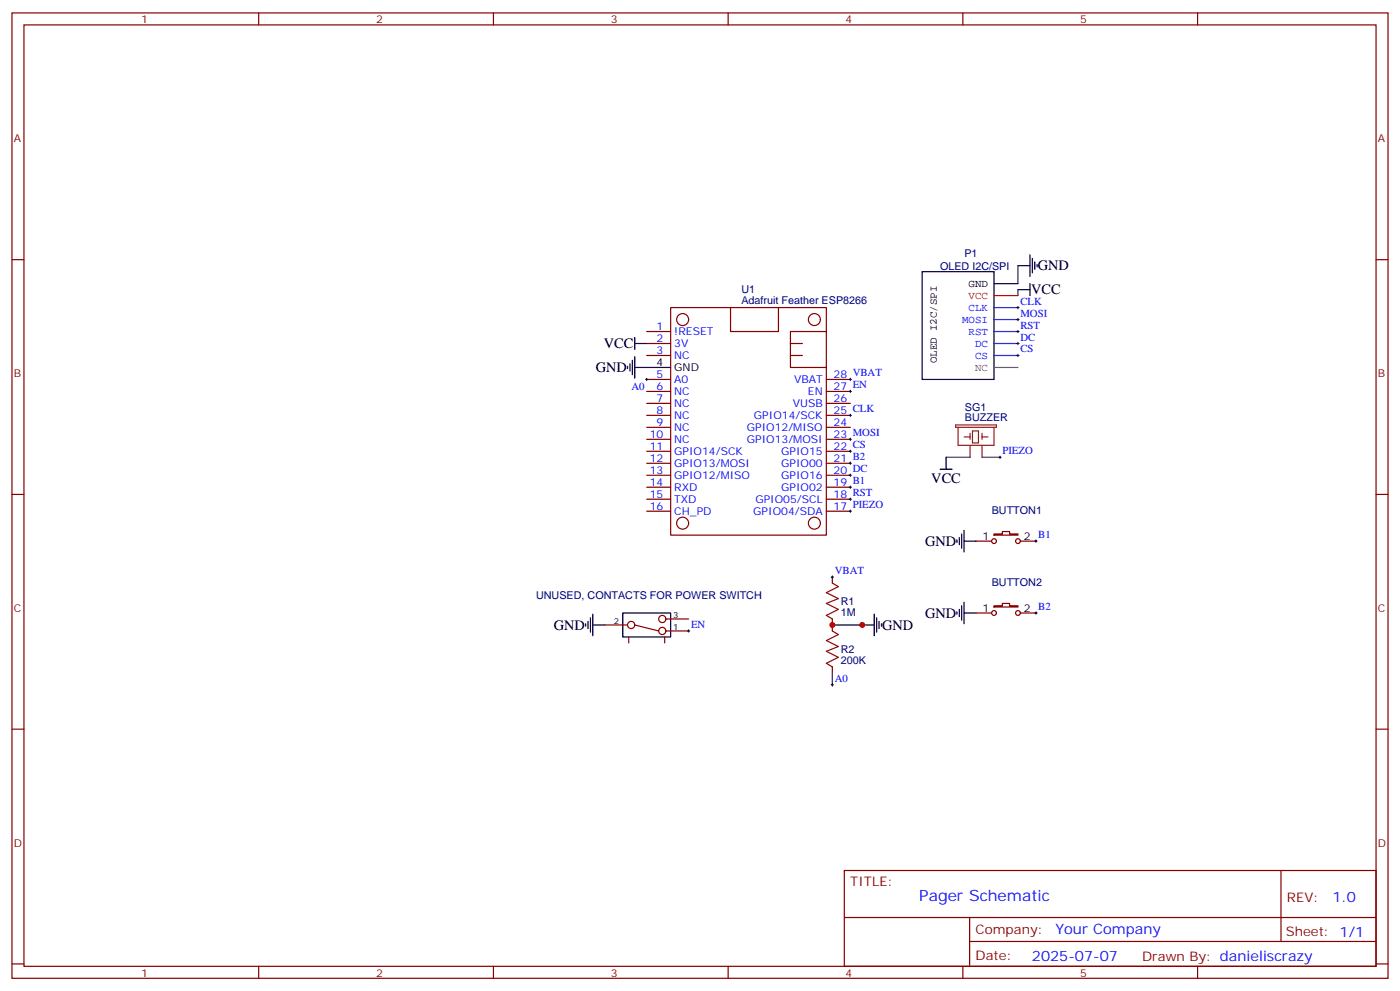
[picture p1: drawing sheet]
<svg xmlns="http://www.w3.org/2000/svg" width="412mm" height="292mm" viewBox="0 0 412 292" stroke-linecap="round" stroke-linejoin="round" font-family="sans-serif">
<g fill="none" stroke="#870000" stroke-width=".35">
<path d="M3.5 3.8h405.4v284.3h-405.4zM7.1 7.3h398.2v277.3h-398.2zM76.2 3.8v3.5M145.3 3.8v3.5M214.5 3.8v3.5M283.6 3.8v3.5M352.8 3.8v3.5M3.5 76.5h3.6M405.3 76.5h3.6M190.5 97.6h7.1M215.2 90.6v7h14.1v-7M243.4 97.6v60h-45.8v-67h45.8v7h-10.6v10.6h10.6"/>
<path d="M190.5 101.2h7.1M190.5 104.7h7.1M190.5 111.8h7.1M190.5 115.3h7.1M190.5 118.8h7.1M232.8 101.2h3.6M232.8 104.7h3.6M243.4 111.8h7.1M243.4 115.3h7.1M243.4 118.8h7.1M190.5 122.3h7.1M190.5 125.9h7.1"/>
<path d="M190.5 129.4h7.1M190.5 132.9h7.1M190.5 136.5h7.1M190.5 140h7.1M243.4 122.3h7.1M243.4 125.9h7.1M243.4 129.4h7.1M243.4 132.9h7.1M243.4 136.5h7.1M243.4 140h7.1M3.5 145.6h3.6M190.5 143.5h7.1"/>
<path d="M190.5 147h7.1M190.5 150.6h7.1M243.4 143.5h7.1M243.4 147h7.1M243.4 150.6h7.1M287.5 159.4h4.6M292.8 157.3h2.5v-.7h2.1v.7h2.5v.3h-7.1zM300.6 159.4h4.6M405.3 145.6h3.6M245.2 170v1.7M292.8 178.4h2.5v-.7h2.1v.7h2.5v.4h-7.1zM178.2 184.1h6.7"/>
<path d="M185.2 187.6v1.8M187 184.1l7 1.7M195.8 187.6v1.8M196.1 182.3h6.7M196.1 185.8h6.7M245.2 182.3v3.5M245.2 196.4v1.8M287.5 180.6h4.6M300.6 180.6h4.6M3.5 214.8h3.6M405.3 214.8h3.6M248.7 256.4h156.6v28.2h-156.6z"/>
<path d="M377.3 256.4v20.9M248.7 270.2h156.5M285.6 277.3h119.6M285.6 270.2v14.2M3.5 283.9h3.6M76.2 284.6v3.5M145.3 284.6v3.5M214.5 284.6v3.5M283.6 284.6v3.5M352.8 284.6v3.5M405.3 283.9h3.6"/>
<circle cx="201.1" cy="94.1" r="1.76"/>
<circle cx="239.9" cy="94.1" r="1.76"/>
<circle cx="201.1" cy="154.1" r="1.76"/>
<circle cx="239.9" cy="154.1" r="1.76"/>
<circle cx="292.8" cy="159.4" r=".71"/>
<circle cx="299.9" cy="159.4" r=".71"/>
<circle cx="185.9" cy="184.1" r="1.06"/>
<circle cx="195.1" cy="182.3" r="1.06"/>
<circle cx="195.1" cy="185.8" r="1.06"/>
<circle cx="292.8" cy="180.6" r=".71"/>
<circle cx="299.9" cy="180.6" r=".71"/>
</g>
<g fill="none" stroke="#000" stroke-width=".35">
<path d="M299.9 78.2h3.5M303.4 75.1v6.3M304.1 76.1v4.3M304.8 77.2v2.1M305.5 77.9v.7M187 99.4v3.5M271.6 80h21.2v31.8h-21.2zM292.8 83.5h7.1M299.9 85.3h3.5M303.4 83.5v3.6M184.9 107.9v.7M185.6 107.2v2.1"/>
<path d="M186.3 106.1v4.2M187 108.2h10.6M187 105.1v6.3M187 101.2h3.5M276.9 138.2h3.6M278.7 134.7v3.5M281.9 159v.7M282.6 158.3v2.1M283.3 157.3v4.2M284 159.4h3.5M284 156.2v6.4M282.6 179.5v2.1"/>
<path d="M283.3 178.4v4.3M284 177.4v6.3M172.5 183.7v.7M173.2 183v2.1M173.9 182v4.2M174.6 184.1h3.6M174.6 180.9v6.4M183.4 180.6h14.2v7h-14.2zM254 184.1h3.5M257.5 180.9v6.4M258.2 182v4.2M258.9 183v2.1"/>
<path d="M259.6 183.7v.7M281.9 180.2v.7M284 180.6h3.5"/>
</g>
<path d="M292.8 87.1h7.1" fill="none" stroke="#f00" stroke-width=".35"/>
<path d="M292.8 90.6h7.1M292.8 94.1h7.1M292.8 97.6h7.1M292.8 101.2h7.1M292.8 104.7h7.1" fill="none" stroke="#00f" stroke-width=".35"/>
<path d="M292.8 108.2h7.1" fill="none" stroke="#666" stroke-width=".35"/>
<g fill="none" stroke="#000" stroke-width=".29">
<path d="M299.5 90.6h.7M299.5 94.1h.7M299.5 97.6h.7M299.9 90.2v.7M299.9 93.8v.7M299.9 97.3v.7M190.1 111.8h.8M190.5 111.4v.7M250.1 115.3h.7M250.1 111.8h.7M250.5 111.4v.7M250.5 114.9v.7"/>
<path d="M299.5 101.2h.7M299.5 104.7h.7M299.9 100.8v.7M299.9 104.4v.7M250.1 136.5h.7M250.1 122.3h.7M250.1 129.4h.7M250.1 140h.7M250.1 132.9h.7M250.5 122v.7M250.5 129v.8M250.5 132.6v.7"/>
<path d="M250.5 136.1v.7M250.5 139.6v.7M294.2 134.7h.7M294.6 134.3v.7M250.1 143.5h.7M250.1 147h.7M250.1 150.6h.7M250.5 143.2v.7M250.5 146.7v.7M250.5 150.2v.7M304.8 159.4h.7M305.2 159v.7"/>
<path d="M244.8 170h.7M245.2 169.6v.7M202.5 185.8h.7M202.8 185.5v.7M304.8 180.6h.7M305.2 180.2v.7M244.8 201.7h.7M245.2 201.4v.7"/>
</g>
<path d="M299.9 78.2v5.3M299.9 85.3v1.8M278.7 134.7h7.1M289.3 134.7h5.3M245.2 184.1h8.8M245.2 198.2v3.5" fill="none" stroke="#008700" stroke-width=".35"/>
<path d="M281.5 125.2h12v.7h-12zM282.2 125.9v5.3h10.6v-5.3M284 128.7h1.8M285.8 127.6v1.8M285.8 131.2v3.5M286.5 126.9h1.7v3.6h-1.7zM289.3 128.7h1.7M289.3 127.6v1.8M289.3 131.2v3.5" fill="none" stroke="#8c2424" stroke-width=".35"/>
<path d="M245.2 171.7l1.7 1.1-3.5 1.8 3.5 1.7-3.5 1.4 3.5 1.8-3.5 1.8 1.8 1M245.2 185.8l1.7 1.1-3.5 1.8 3.5 1.7-3.5 1.4 3.5 1.8-3.5 1.8 1.8 1" fill="none" stroke="#a10000" stroke-width=".35"/>
<g fill="#c00">
<circle cx="245.2" cy="184.1" r=".88"/>
<circle cx="254" cy="184.1" r=".88"/>
</g>
<text font-size="4.6" fill="#00f" x="270.8" y="265.4">Pager Schematic</text>
<g font-size="4.2">
<text x="305.7" y="79.7">GND</text>
<text x="303.7" y="86.7">VCC</text>
<text x="177.9" y="102.6">VCC</text>
<text x="175.5" y="109.6">GND</text>
<text x="274.3" y="142.2">VCC</text>
<text x="272.5" y="160.8">GND</text>
<text x="163.2" y="185.5">GND</text>
<text x="259.8" y="185.5">GND</text>
<text x="272.5" y="181.9">GND</text>
</g>
<g font-size="4.2" fill="#00f">
<text x="392.5" y="265.7">1.0</text>
<text x="310.9" y="275.2">Your Company</text>
<text x="304" y="283">2025-07-07</text>
</g>
<g font-size="3.9" fill="#800">
<text x="250.5" y="261">TITLE:</text>
<text x="379.1" y="265.7">REV:</text>
<text x="287.4" y="275.2">Company:</text>
<text x="378.7" y="275.8">Sheet: 1/1</text>
<text x="287.4" y="282.9">Date:</text>
<text x="336.4" y="282.9">Drawn By: danieliscrazy</text>
</g>
<g font-size="3.2" fill="#800">
<text x="41.6" y="6.8">1</text>
<text x="110.8" y="6.8">2</text>
<text x="179.9" y="6.8">3</text>
<text x="249.1" y="6.8">4</text>
<text x="318.2" y="6.8">5</text>
<text x="4.1" y="41.9">A</text>
<text x="405.9" y="41.9">A</text>
<text x="4.1" y="111.1">B</text>
<text x="405.9" y="111.1">B</text>
<text x="4.1" y="180.2">C</text>
<text x="405.9" y="180.2">C</text>
<text x="4.1" y="249.3">D</text>
<text x="405.9" y="249.3">D</text>
<text x="41.6" y="287.6">1</text>
<text x="110.8" y="287.6">2</text>
<text x="179.9" y="287.6">3</text>
<text x="249.1" y="287.6">4</text>
<text x="318.2" y="287.6">5</text>
</g>
<g font-size="3.2" fill="#000080">
<text x="284.1" y="75.8">P1</text>
<text x="276.9" y="79.4">OLED I2C/SPI</text>
<text x="218.4" y="89.5">Adafruit Feather ESP8266</text>
<text x="218.4" y="86.4">U1</text>
<text x="284.2" y="124.1">BUZZER</text>
<text x="284.2" y="120.9">SG1</text>
<text x="292.1" y="151.5">BUTTON1</text>
<text x="292.1" y="172.6">BUTTON2</text>
<text x="157.9" y="176.4">UNUSED, CONTACTS FOR POWER SWITCH</text>
<text x="247.6" y="178.2">R1</text>
<text x="247.6" y="181.3">1M</text>
<text x="247.6" y="195.5">200K</text>
<text x="247.6" y="192.3">R2</text>
</g>
<g font-size="3.2">
<text x="285.3" y="84.6">GND</text>
<text x="193.4" y="107.9">4</text>
<text x="276" y="107" transform="rotate(-90 276 107)">OLED I2C/SPI</text>
<text x="198.6" y="109.3">GND</text>
<text x="289.4" y="159">1</text>
<text x="301.6" y="159">2 B1</text>
<text x="289.4" y="180.2">1</text>
<text x="301.6" y="180.2">2 B2</text>
</g>
<text font-size="3.2" fill="#f00" x="285.3" y="88.1">VCC</text>
<g font-size="3.2" fill="#00f">
<text x="300.6" y="89.7">CLK</text>
<text x="283.4" y="95.2">MOSI</text>
<text x="285.3" y="91.7">CLK</text>
<text x="300.6" y="93.2">MOSI</text>
<text x="193.4" y="97.3">1</text>
<text x="193.4" y="100.8">2</text>
<text x="198.6" y="98.7">!RESET</text>
<text x="285.3" y="98.7">RST</text>
<text x="300.6" y="96.8">RST</text>
<text x="300.6" y="100.3">DC</text>
<text x="193.4" y="104.4">3</text>
<text x="198.6" y="102.2">3V</text>
<text x="198.6" y="105.8">NC</text>
<text x="287.2" y="102.2">DC</text>
<text x="287.2" y="105.8">CS</text>
<text x="300.6" y="103.8">CS</text>
<text x="193.4" y="111.4">5</text>
<text x="198.6" y="112.8">A0</text>
<text x="233.9" y="112.8">VBAT</text>
<text x="245.5" y="111.4">28 VBAT</text>
<text x="186" y="115">A0</text>
<text x="193.4" y="114.9">6</text>
<text x="193.4" y="118.5">7</text>
<text x="198.6" y="116.3">NC</text>
<text x="198.6" y="119.9">NC</text>
<text x="233.5" y="119.9">VUSB</text>
<text x="238" y="116.3">EN</text>
<text x="245.5" y="114.9">27 EN</text>
<text x="245.5" y="118.5">26</text>
<text x="193.4" y="122">8</text>
<text x="193.4" y="125.5">9</text>
<text x="198.6" y="123.4">NC</text>
<text x="222.1" y="123.4">GPIO14/SCK</text>
<text x="245.5" y="125.5">24</text>
<text x="245.5" y="122">25 CLK</text>
<text x="191.4" y="129">10</text>
<text x="198.6" y="126.9">NC</text>
<text x="198.6" y="130.5">NC</text>
<text x="220" y="130.5">GPIO13/MOSI</text>
<text x="220" y="126.9">GPIO12/MISO</text>
<text x="245.5" y="129">23 MOSI</text>
<text x="191.4" y="132.6">11</text>
<text x="191.4" y="136.1">12</text>
<text x="198.6" y="134">GPIO14/SCK</text>
<text x="198.6" y="137.5">GPIO13/MOSI</text>
<text x="230.1" y="137.5">GPIO00</text>
<text x="230.1" y="134">GPIO15</text>
<text x="245.5" y="136.1">21 B2</text>
<text x="245.5" y="132.6">22 CS</text>
<text x="295.3" y="133.7">PIEZO</text>
<text x="191.4" y="139.6">13</text>
<text x="191.4" y="143.2">14</text>
<text x="198.6" y="141">GPIO12/MISO</text>
<text x="230.1" y="141">GPIO16</text>
<text x="245.5" y="143.2">19 B1</text>
<text x="245.5" y="139.6">20 DC</text>
<text x="191.4" y="146.7">15</text>
<text x="198.6" y="144.6">RXD</text>
<text x="198.6" y="148.1">TXD</text>
<text x="222.5" y="148.1">GPIO05/SCL</text>
<text x="230.1" y="144.6">GPIO02</text>
<text x="245.5" y="146.7">18 RST</text>
<text x="191.4" y="150.2">16</text>
<text x="198.6" y="151.6">CH_PD</text>
<text x="221.9" y="151.6">GPIO04/SDA</text>
<text x="245.5" y="150.2">17 PIEZO</text>
<text x="245.9" y="169">VBAT</text>
<text x="203.6" y="184.9">EN</text>
<text x="245.9" y="200.8">A0</text>
</g>
<text font-size="3.2" fill="#666" x="287.2" y="109.3">NC</text>
<g font-size="2.5">
<text x="180.8" y="183.7">2</text>
<text x="198.3" y="182">3</text>
<text x="198.3" y="185.5">1</text>
</g>
</svg>
